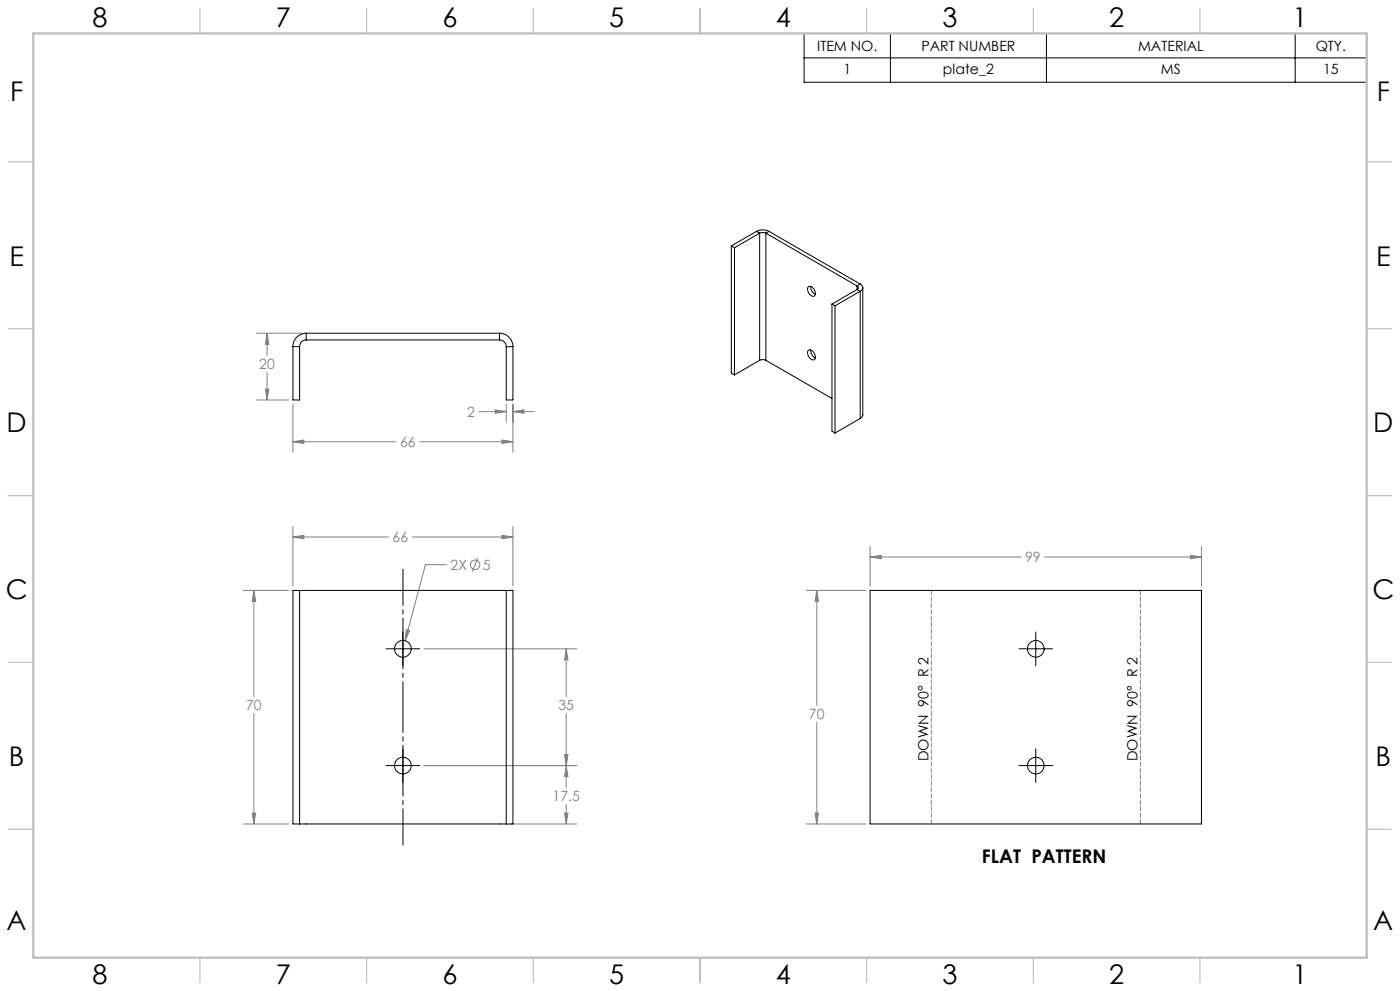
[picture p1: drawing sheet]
<svg xmlns="http://www.w3.org/2000/svg" width="420mm" height="297mm" viewBox="0 0 420 297" stroke-linecap="round" stroke-linejoin="round" font-family="sans-serif">
<g fill="none" stroke="#808080" stroke-width=".3">
<path d="M76.9 99.9h13.7M80.1 99.9l.5 3.3h-1zM80.1 99.9v6.6M76.9 119.9h9.7M79.6 116.6h1l-.5 3.3zM80.1 111.5v8.4M87.9 132.4l3.3-.5v1zM87.9 121.1v14.5M87.9 132.4h31M125.9 132.4h28M143.7 123.4h8.2M148.6 122.8l3.3 .6-3.3 .5z"/>
<path d="M150.6 131.9l3.3 .5-3.3 .5zM151.9 121.1v5.4M153.9 123.4l3.3-.6v1.1zM153.9 121.1v14.5M153.9 123.4h6.3M87.9 157.8v17.9M153.9 157.8v17.9M73 176.9h13.6M76.2 176.9l.5 3.4h-1zM76.2 176.9v31.9M87.9 160.9l3.3-.5v1.1zM87.9 160.9h28.7"/>
<path d="M123.6 160.9h30.3M134 169.2h-6.4l-6.1 22.8M143.3 167.2l-1.6 4.1M150.6 160.4l3.3 .5-3.3 .6zM241.9 176.9h17.9M245 176.9l.5 3.4h-1zM245 176.9v34.5M261 166.9l3.3-.5v1.1zM261 163.8v11.9M261 166.9h45.4M313.4 166.9h47M357.2 166.4l3.2 .5-3.2 .6z"/>
<path d="M360.4 163.8v11.9M121.9 188.7l1 .3-1.4 3zM127.2 194.4h45.8M169.9 194.4l.5 3.4h-1zM169.9 194.4v14.4M76.2 213.8v33.1M169.9 213.8v22.2M245 216.5v30.4M127.2 229.4h45.8M169.4 226.2h1l-.5 3.2zM169.9 229.4l.5 3.4h-1zM73 246.9h13.6"/>
<path d="M75.7 243.7h1l-.5 3.2zM153.1 246.9h19.9M169.4 243.7h1l-.5 3.2zM169.9 241v5.9M241.9 246.9h17.9M244.5 243.7h1l-.5 3.2z"/>
<circle cx="142.5" cy="169.3" r="1.4"/>
</g>
<g fill="none" stroke="#000" stroke-width=".3">
<path d="M241.2 10h168.8v14.7h-168.8zM241.2 17.4h168.8M267.1 10v14.7M313.9 10v14.7M388.5 10v14.7M115.8 194.4h10.1M120.9 189.4v10.1M305.7 194.4h10.1M310.7 189.4v10.1M115.8 229.4h10.1M120.9 224.4v10.1M305.7 229.4h10.1"/>
<path d="M310.7 224.4v10.1"/>
</g>
<path d="M120.9 253.3v-82.7" fill="none" stroke="#000" stroke-width=".3" stroke-dasharray="15.2 1.3 1.3 1.3" stroke-dashoffset="4.4"/>
<path d="M342.1 176.9v70M279.4 246.9v-70" fill="none" stroke="#808080" stroke-width=".3" stroke-dasharray="1.3 .6" stroke-dashoffset="-.1"/>
<g fill="none" stroke="#c0c0c0" stroke-width=".35">
<path d="M60 2.5v7.5M110 2.5v7.5M160 2.5v7.5M210 2.5v7.5M260 2.5v7.5M310 2.5v7.5M360 2.5v7.5M2.5 48.5h7.5M410 48.5h7.5M2.5 98.5h7.5M410 98.5h7.5M2.5 148.5h7.5"/>
<path d="M410 148.5h7.5M2.5 198.5h7.5M410 198.5h7.5M2.5 248.5h7.5M410 248.5h7.5M60 287v7.5M110 287v7.5M160 287v7.5M210 287v7.5M260 287v7.5M310 287v7.5M360 287v7.5"/>
</g>
<path d="M10 10h400v277h-400z" fill="none" stroke="#c0c0c0" stroke-width=".7"/>
<path d="M87.9 160.9l3.3-.5v1.1zM150.6 160.4l3.3 .5-3.3 .6zM75.7 243.7h1l-.5 3.2zM76.2 176.9l.5 3.4h-1zM169.9 229.4l.5 3.4h-1zM169.4 243.7h1l-.5 3.2zM169.4 226.2h1l-.5 3.2zM169.9 194.4l.5 3.4h-1zM121.9 188.7l-.4 3.3 1.4-3zM87.9 132.4l3.3-.5v1zM150.6 131.9l3.3 .5-3.3 .5zM80.1 99.9l.5 3.3h-1zM79.6 116.6h1l-.5 3.3zM148.6 122.8l3.3 .6-3.3 .5zM153.9 123.4l3.3-.6v1.1zM357.2 166.4l3.2 .5-3.2 .6zM261 166.9l3.3-.5v1.1zM245 176.9l.5 3.4h-1zM244.5 243.7h1l-.5 3.2z" fill="#808080"/>
<g fill="none" stroke="#000" stroke-width=".3">
<path d="M219.4 73.7l.9 .6M219.4 73.7v38.1l.9 .6M220.3 74.3v38.1M226.9 69.4l1.6-.5 1.4 .1 .8 .4M226.9 69.4l-7.5 4.3M226.9 69.4l1 .5M227.9 69.9l.7-.2 1.2 .2M227.9 69.9l-7.6 4.4M227.9 69.9v38.1M229.8 69.9v38.1M229.8 69.9l27.3 15.8M230.7 69.4l-.9 .5"/>
<path d="M230.7 69.4l27.4 15.7M91.9 99.9a4 4 0 0 0-4 4M91.9 99.9v2M91.9 99.9h58M149.9 99.9a4 4 0 0 1 4 4M149.9 99.9v2M242.5 85.9a1.89 1.89 0 0 1 2 2.5 1.08 1.08 0 0 1-1.1 .3 1.08 1.08 0 0 1-.8-.9l-.1-.2a1.38 1.38 0 0 1 0-1.7zM243.2 85.9l.4 1.4 1 .9M249.6 91.1v38.1l.9 .6M249.6 91.1l.9 .5M250.5 91.6v38.2M257.1 85.7a.58 .58 0 0 1 .4 .5 .58 .58 0 0 1-.4 .6"/>
<path d="M257.1 86.8l-7.5 4.3M257.1 86.8l1 .5M257.1 85.7v1.1M258.1 85.1a1.16 1.16 0 0 1 .7 1.1 1.16 1.16 0 0 1-.7 1.1M258.1 87.3v38.1M258.1 87.3l-7.6 4.3M258.1 85.1l-1 .6M258.8 86.2v38.3l-.7 .9M87.9 103.9v16h2v-16M87.9 103.9h2M91.9 101.9a1.99 1.99 0 0 0-2 2M91.9 101.9h58"/>
<path d="M149.9 101.9a2.05 2.05 0 0 1 2 2M151.9 103.9v16h2v-16M151.9 103.9h2M227.9 108l.7-.2 1.2 .2M227.9 108l-7.6 4.4M229.8 108l19.8 11.4M242.4 105.1a1.29 1.29 0 0 1 2 1 1.06 1.06 0 0 1-.5 1.8l-1.1-.8a2.02 2.02 0 0 1-.4-2zM243.2 104.9l.4 1.5 1 .9M258.1 125.4l-7.6 4.4M89.9 176.9h62M89.9 176.9h-2v70h2M89.9 176.9v70"/>
<path d="M151.9 176.9h2v70h-2M151.9 176.9v70M261 176.9h99.4v70h-99.4zM89.9 246.9h62"/>
<circle cx="120.9" cy="194.5" r="2.49"/>
<circle cx="310.7" cy="194.5" r="2.49"/>
<circle cx="120.9" cy="229.5" r="2.49"/>
<circle cx="310.7" cy="229.5" r="2.49"/>
</g>
<g font-size="8.1">
<text x="27.8" y="8">8</text>
<text x="82.8" y="8">7</text>
<text x="132.8" y="8">6</text>
<text x="182.8" y="8">5</text>
<text x="232.8" y="8">4</text>
<text x="282.8" y="8">3</text>
<text x="332.8" y="8">2</text>
<text x="387.8" y="8">1</text>
<text x="3" y="30.4">F</text>
<text x="413" y="30.4">F</text>
<text x="2.8" y="79.6">E</text>
<text x="412.8" y="79.6">E</text>
<text x="2" y="129.6">D</text>
<text x="412" y="129.6">D</text>
<text x="1.7" y="179.6">C</text>
<text x="411.7" y="179.6">C</text>
<text x="2.7" y="229.6">B</text>
<text x="412.7" y="229.6">B</text>
<text x="2" y="278.9">A</text>
<text x="412" y="278.9">A</text>
<text x="27.8" y="295">8</text>
<text x="82.8" y="295">7</text>
<text x="132.8" y="295">6</text>
<text x="182.8" y="295">5</text>
<text x="232.8" y="295">4</text>
<text x="282.8" y="295">3</text>
<text x="332.8" y="295">2</text>
<text x="387.8" y="295">1</text>
</g>
<text font-size="5.6" x="294.5" y="258.6">FLAT PATTERN</text>
<g font-size="4.2">
<text x="245.1" y="15.2">ITEM NO.</text>
<text x="276.4" y="15.2">PART NUMBER</text>
<text x="341.4" y="15.2">MATERIAL</text>
<text x="394.7" y="15.2">QTY.</text>
<text x="253" y="22.1">1</text>
<text x="282.9" y="22.1">plate_2</text>
<text x="348.3" y="22.1">MS</text>
<text x="396.9" y="22.1">15</text>
<text x="278.5" y="228.1" transform="rotate(-90 278.5 228.1)">DOWN 90° R 2</text>
<text x="341.2" y="228.1" transform="rotate(-90 341.2 228.1)">DOWN 90° R 2</text>
</g>
<g font-size="4.2" fill="#808080">
<text x="77.8" y="110.6">20</text>
<text x="140.1" y="124.9">2</text>
<text x="120" y="134">66</text>
<text x="117.8" y="162.5">66</text>
<text x="135.2" y="170.8">2X</text>
<text x="144.9" y="170.8">5</text>
<text x="307.5" y="168.5">99</text>
<text x="73.8" y="212.9">70</text>
<text x="167.5" y="212.9">35</text>
<text x="242.7" y="215.5">70</text>
<text x="165.8" y="240.1">17.5</text>
</g>
</svg>
